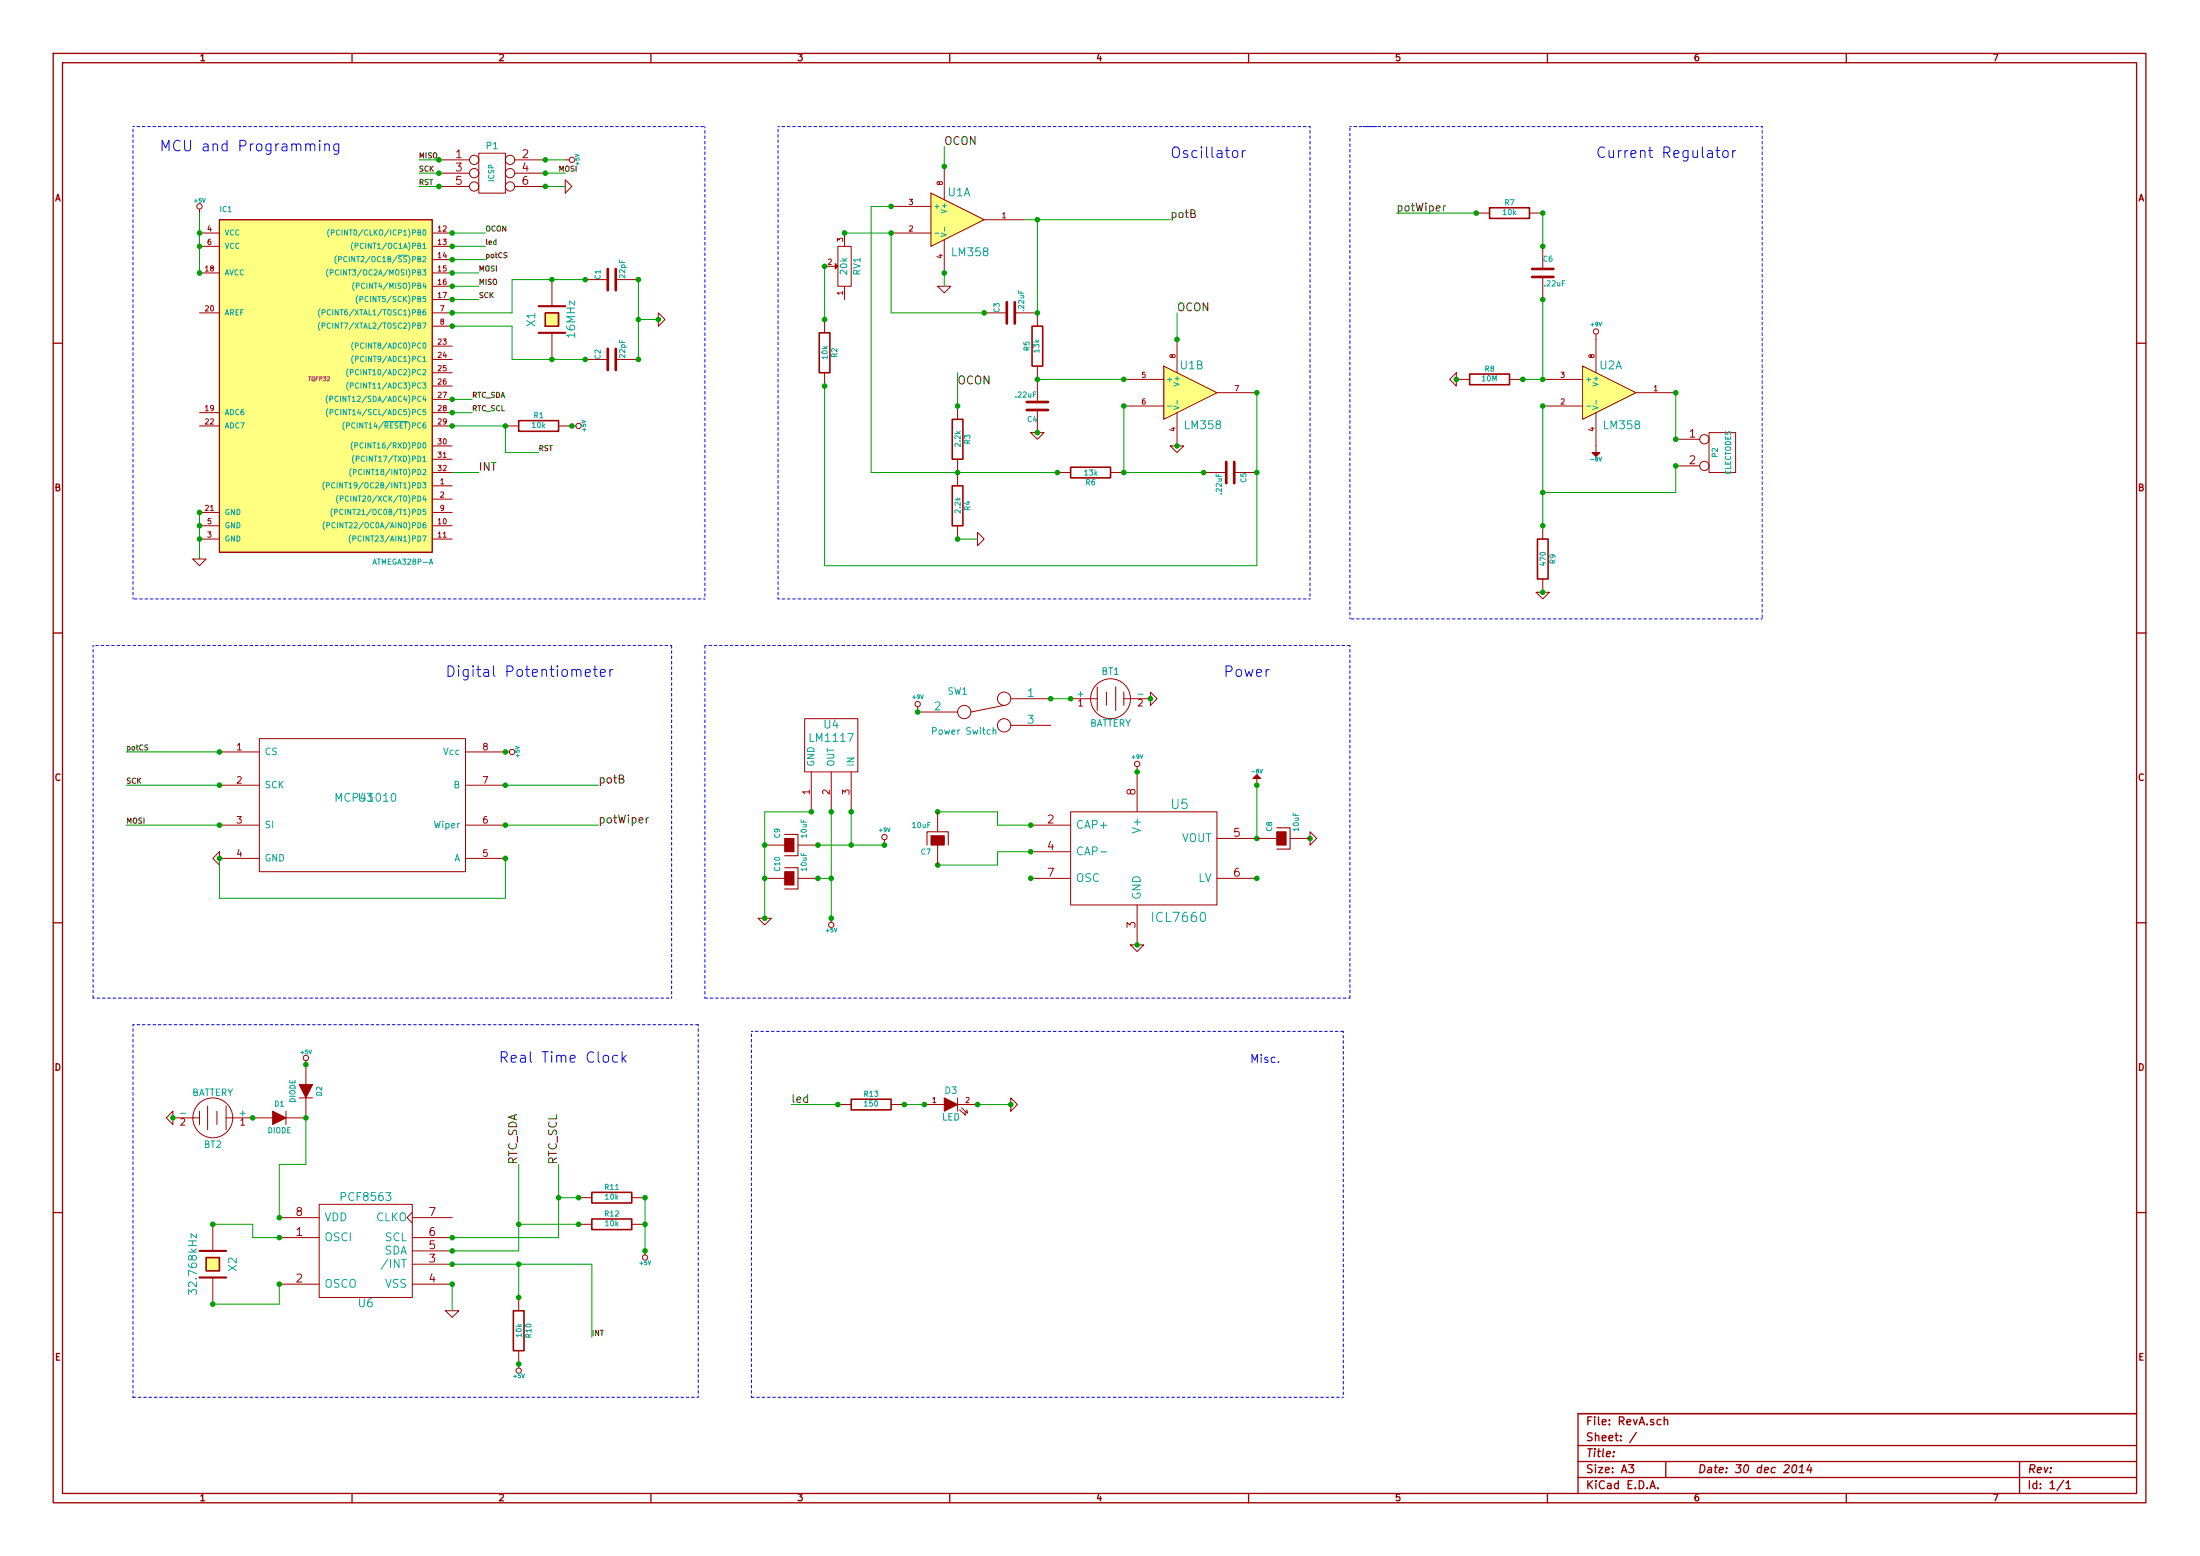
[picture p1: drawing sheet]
EESchema Schematic File Version 2
LIBS:power
LIBS:device
LIBS:transistors
LIBS:conn
LIBS:linear
LIBS:regul
LIBS:74xx
LIBS:cmos4000
LIBS:adc-dac
LIBS:memory
LIBS:xilinx
LIBS:special
LIBS:microcontrollers
LIBS:dsp
LIBS:microchip
LIBS:analog_switches
LIBS:motorola
LIBS:texas
LIBS:intel
LIBS:audio
LIBS:interface
LIBS:digital-audio
LIBS:philips
LIBS:display
LIBS:cypress
LIBS:siliconi
LIBS:opto
LIBS:atmel
LIBS:contrib
LIBS:valves
LIBS:Lucid-cache
EELAYER 27 0
EELAYER END
$Descr A3 16535 11693
encoding utf-8
Sheet 1 1
Title ""
Date "30 dec 2014"
Rev ""
Comp ""
Comment1 ""
Comment2 ""
Comment3 ""
Comment4 ""
$EndDescr
$Comp
L LM358 U1
U 1 1
P 7200 1650
F 0 "U1" H 7150 1850 60  0000 L CNN
F 1 "LM358" H 7150 1400 60  0000 L CNN
F 2 "" H 7200 1650 60  0000 C CNN
F 3 "" H 7200 1650 60  0000 C CNN
	1    7200 1650
	1    0    0    -1  
$EndComp
$Comp
L LM358 U1
U 2 1
P 8950 2950
F 0 "U1" H 8900 3150 60  0000 L CNN
F 1 "LM358" H 8900 2700 60  0000 L CNN
F 2 "" H 8950 2950 60  0000 C CNN
F 3 "" H 8950 2950 60  0000 C CNN
	2    8950 2950
	1    0    0    -1  
$EndComp
$Comp
L ATMEGA328P-A IC1
U 1 1
P 2400 2850
F 0 "IC1" H 1650 4100 40  0000 L BNN
F 1 "ATMEGA328P-A" H 2800 1450 40  0000 L BNN
F 2 "TQFP32" H 2400 2850 30  0000 C CIN
F 3 "" H 2400 2850 60  0000 C CNN
	1    2400 2850
	1    0    0    -1  
$EndComp
$Comp
L GND #PWR01
U 1 1
P 7100 2150
F 0 "#PWR01" H 7100 2150 30  0001 C CNN
F 1 "GND" H 7100 2080 30  0001 C CNN
F 2 "" H 7100 2150 60  0000 C CNN
F 3 "" H 7100 2150 60  0000 C CNN
	1    7100 2150
	1    0    0    -1  
$EndComp
$Comp
L C C3
U 1 1
P 7600 2350
F 0 "C3" H 7600 2450 40  0000 L CNN
F 1 ".22uF" H 7606 2265 40  0000 L CNN
F 2 "~" H 7638 2200 30  0000 C CNN
F 3 "~" H 7600 2350 60  0000 C CNN
	1    7600 2350
	0    -1   -1   0   
$EndComp
$Comp
L R R5
U 1 1
P 7800 2600
F 0 "R5" V 7880 2600 40  0000 C CNN
F 1 "13k" V 7807 2601 40  0000 C CNN
F 2 "~" V 7730 2600 30  0000 C CNN
F 3 "~" H 7800 2600 30  0000 C CNN
	1    7800 2600
	-1   0    0    1   
$EndComp
$Comp
L C C4
U 1 1
P 7800 3050
F 0 "C4" H 7800 3150 40  0000 L CNN
F 1 ".22uF" H 7806 2965 40  0000 L CNN
F 2 "~" H 7838 2900 30  0000 C CNN
F 3 "~" H 7800 3050 60  0000 C CNN
	1    7800 3050
	-1   0    0    1   
$EndComp
$Comp
L GND #PWR02
U 1 1
P 7800 3250
F 0 "#PWR02" H 7800 3250 30  0001 C CNN
F 1 "GND" H 7800 3180 30  0001 C CNN
F 2 "" H 7800 3250 60  0000 C CNN
F 3 "" H 7800 3250 60  0000 C CNN
	1    7800 3250
	1    0    0    -1  
$EndComp
$Comp
L GND #PWR03
U 1 1
P 8850 3350
F 0 "#PWR03" H 8850 3350 30  0001 C CNN
F 1 "GND" H 8850 3280 30  0001 C CNN
F 2 "" H 8850 3350 60  0000 C CNN
F 3 "" H 8850 3350 60  0000 C CNN
	1    8850 3350
	1    0    0    -1  
$EndComp
$Comp
L C C5
U 1 1
P 9250 3550
F 0 "C5" H 9250 3650 40  0000 L CNN
F 1 ".22uF" H 9256 3465 40  0000 L CNN
F 2 "~" H 9288 3400 30  0000 C CNN
F 3 "~" H 9250 3550 60  0000 C CNN
	1    9250 3550
	0    1    1    0   
$EndComp
$Comp
L R R6
U 1 1
P 8200 3550
F 0 "R6" V 8280 3550 40  0000 C CNN
F 1 "13k" V 8207 3551 40  0000 C CNN
F 2 "~" V 8130 3550 30  0000 C CNN
F 3 "~" H 8200 3550 30  0000 C CNN
	1    8200 3550
	0    1    1    0   
$EndComp
$Comp
L R R3
U 1 1
P 7200 3300
F 0 "R3" V 7280 3300 40  0000 C CNN
F 1 "2.2k" V 7207 3301 40  0000 C CNN
F 2 "~" V 7130 3300 30  0000 C CNN
F 3 "~" H 7200 3300 30  0000 C CNN
	1    7200 3300
	1    0    0    -1  
$EndComp
$Comp
L R R4
U 1 1
P 7200 3800
F 0 "R4" V 7280 3800 40  0000 C CNN
F 1 "2.2k" V 7207 3801 40  0000 C CNN
F 2 "~" V 7130 3800 30  0000 C CNN
F 3 "~" H 7200 3800 30  0000 C CNN
	1    7200 3800
	1    0    0    -1  
$EndComp
$Comp
L POT RV1
U 1 1
P 6350 2000
F 0 "RV1" H 6350 1900 50  0000 C CNN
F 1 "20k" H 6350 2000 50  0000 C CNN
F 2 "~" H 6350 2000 60  0000 C CNN
F 3 "~" H 6350 2000 60  0000 C CNN
	1    6350 2000
	0    -1   -1   0   
$EndComp
$Comp
L R R2
U 1 1
P 6200 2650
F 0 "R2" V 6280 2650 40  0000 C CNN
F 1 "10k" V 6207 2651 40  0000 C CNN
F 2 "~" V 6130 2650 30  0000 C CNN
F 3 "~" H 6200 2650 30  0000 C CNN
	1    6200 2650
	1    0    0    -1  
$EndComp
$Comp
L GND #PWR04
U 1 1
P 7350 4050
F 0 "#PWR04" H 7350 4050 30  0001 C CNN
F 1 "GND" H 7350 3980 30  0001 C CNN
F 2 "" H 7350 4050 60  0000 C CNN
F 3 "" H 7350 4050 60  0000 C CNN
	1    7350 4050
	0    -1   -1   0   
$EndComp
Text Label 7200 2900 0    60   ~ 0
OCON
$Comp
L CONN_3X2 P1
U 1 1
P 3700 1350
F 0 "P1" H 3700 1600 50  0000 C CNN
F 1 "ICSP" V 3700 1400 40  0000 C CNN
F 2 "" H 3700 1350 60  0000 C CNN
F 3 "" H 3700 1350 60  0000 C CNN
	1    3700 1350
	1    0    0    -1  
$EndComp
$Comp
L CRYSTAL X1
U 1 1
P 4150 2400
F 0 "X1" H 4150 2550 60  0000 C CNN
F 1 "16MHz" H 4150 2250 60  0000 C CNN
F 2 "~" H 4150 2400 60  0000 C CNN
F 3 "~" H 4150 2400 60  0000 C CNN
	1    4150 2400
	0    -1   -1   0   
$EndComp
$Comp
L C C1
U 1 1
P 4600 2100
F 0 "C1" H 4600 2200 40  0000 L CNN
F 1 "22pF" H 4606 2015 40  0000 L CNN
F 2 "~" H 4638 1950 30  0000 C CNN
F 3 "~" H 4600 2100 60  0000 C CNN
	1    4600 2100
	0    -1   -1   0   
$EndComp
$Comp
L C C2
U 1 1
P 4600 2700
F 0 "C2" H 4600 2800 40  0000 L CNN
F 1 "22pF" H 4606 2615 40  0000 L CNN
F 2 "~" H 4638 2550 30  0000 C CNN
F 3 "~" H 4600 2700 60  0000 C CNN
	1    4600 2700
	0    -1   -1   0   
$EndComp
$Comp
L GND #PWR05
U 1 1
P 4950 2400
F 0 "#PWR05" H 4950 2400 30  0001 C CNN
F 1 "GND" H 4950 2330 30  0001 C CNN
F 2 "" H 4950 2400 60  0000 C CNN
F 3 "" H 4950 2400 60  0000 C CNN
	1    4950 2400
	0    -1   -1   0   
$EndComp
$Comp
L ICL7660 U5
U 1 1
P 8600 6450
F 0 "U5" H 8800 6850 70  0000 L CNN
F 1 "ICL7660" H 8650 6000 70  0000 L CNN
F 2 "" H 8600 6450 60  0000 C CNN
F 3 "" H 8600 6450 60  0000 C CNN
	1    8600 6450
	1    0    0    -1  
$EndComp
$Comp
L GND #PWR06
U 1 1
P 8550 7100
F 0 "#PWR06" H 8550 7100 30  0001 C CNN
F 1 "GND" H 8550 7030 30  0001 C CNN
F 2 "" H 8550 7100 60  0000 C CNN
F 3 "" H 8550 7100 60  0000 C CNN
	1    8550 7100
	1    0    0    -1  
$EndComp
$Comp
L GND #PWR07
U 1 1
P 9850 6300
F 0 "#PWR07" H 9850 6300 30  0001 C CNN
F 1 "GND" H 9850 6230 30  0001 C CNN
F 2 "" H 9850 6300 60  0000 C CNN
F 3 "" H 9850 6300 60  0000 C CNN
	1    9850 6300
	0    -1   -1   0   
$EndComp
$Comp
L -8V #PWR26
U 1 1
P 9450 5900
F 0 "#PWR26" H 9450 6030 20  0001 C CNN
F 1 "-8V" H 9450 6000 30  0000 C CNN
F 2 "" H 9450 5900 60  0000 C CNN
F 3 "" H 9450 5900 60  0000 C CNN
	1    9450 5900
	1    0    0    -1  
$EndComp
$Comp
L +9V #PWR08
U 1 1
P 8550 5800
F 0 "#PWR08" H 8550 5770 20  0001 C CNN
F 1 "+9V" H 8550 5910 30  0000 C CNN
F 2 "" H 8550 5800 60  0000 C CNN
F 3 "" H 8550 5800 60  0000 C CNN
	1    8550 5800
	1    0    0    -1  
$EndComp
$Comp
L MCP41010 U3
U 1 1
P 2750 6050
F 0 "U3" H 2750 6100 60  0000 C CNN
F 1 "MCP41010" H 2750 6100 60  0000 C CNN
F 2 "" H 2750 6100 60  0000 C CNN
F 3 "" H 2750 6100 60  0000 C CNN
	1    2750 6050
	1    0    0    -1  
$EndComp
$Comp
L +5V #PWR09
U 1 1
P 3800 5650
F 0 "#PWR09" H 3800 5740 20  0001 C CNN
F 1 "+5V" H 3800 5740 30  0000 C CNN
F 2 "" H 3800 5650 60  0000 C CNN
F 3 "" H 3800 5650 60  0000 C CNN
	1    3800 5650
	0    1    1    0   
$EndComp
$Comp
L GND #PWR010
U 1 1
P 1650 6450
F 0 "#PWR010" H 1650 6450 30  0001 C CNN
F 1 "GND" H 1650 6380 30  0001 C CNN
F 2 "" H 1650 6450 60  0000 C CNN
F 3 "" H 1650 6450 60  0000 C CNN
	1    1650 6450
	0    1    1    0   
$EndComp
$Comp
L R R7
U 1 1
P 11350 1600
F 0 "R7" V 11430 1600 40  0000 C CNN
F 1 "10k" V 11357 1601 40  0000 C CNN
F 2 "~" V 11280 1600 30  0000 C CNN
F 3 "~" H 11350 1600 30  0000 C CNN
	1    11350 1600
	0    -1   -1   0   
$EndComp
$Comp
L C C6
U 1 1
P 11600 2050
F 0 "C6" H 11600 2150 40  0000 L CNN
F 1 ".22uF" H 11606 1965 40  0000 L CNN
F 2 "~" H 11638 1900 30  0000 C CNN
F 3 "~" H 11600 2050 60  0000 C CNN
	1    11600 2050
	1    0    0    -1  
$EndComp
$Comp
L LM358 U2
U 1 1
P 12100 2950
F 0 "U2" H 12050 3150 60  0000 L CNN
F 1 "LM358" H 12050 2700 60  0000 L CNN
F 2 "" H 12100 2950 60  0000 C CNN
F 3 "" H 12100 2950 60  0000 C CNN
	1    12100 2950
	1    0    0    -1  
$EndComp
$Comp
L R R8
U 1 1
P 11200 2850
F 0 "R8" V 11280 2850 40  0000 C CNN
F 1 "10M" V 11207 2851 40  0000 C CNN
F 2 "~" V 11130 2850 30  0000 C CNN
F 3 "~" H 11200 2850 30  0000 C CNN
	1    11200 2850
	0    -1   -1   0   
$EndComp
$Comp
L GND #PWR011
U 1 1
P 10950 2850
F 0 "#PWR011" H 10950 2850 30  0001 C CNN
F 1 "GND" H 10950 2780 30  0001 C CNN
F 2 "" H 10950 2850 60  0000 C CNN
F 3 "" H 10950 2850 60  0000 C CNN
	1    10950 2850
	0    1    1    0   
$EndComp
$Comp
L +9V #PWR012
U 1 1
P 12000 2550
F 0 "#PWR012" H 12000 2520 20  0001 C CNN
F 1 "+9V" H 12000 2660 30  0000 C CNN
F 2 "" H 12000 2550 60  0000 C CNN
F 3 "" H 12000 2550 60  0000 C CNN
	1    12000 2550
	1    0    0    -1  
$EndComp
$Comp
L -8V #PWR31
U 1 1
P 12000 3350
F 0 "#PWR31" H 12000 3480 20  0001 C CNN
F 1 "-8V" H 12000 3450 30  0000 C CNN
F 2 "" H 12000 3350 60  0000 C CNN
F 3 "" H 12000 3350 60  0000 C CNN
	1    12000 3350
	-1   0    0    1   
$EndComp
$Comp
L CONN_2 P2
U 1 1
P 12950 3400
F 0 "P2" V 12900 3400 40  0000 C CNN
F 1 "ELECTODES" V 13000 3400 40  0000 C CNN
F 2 "" H 12950 3400 60  0000 C CNN
F 3 "" H 12950 3400 60  0000 C CNN
	1    12950 3400
	1    0    0    -1  
$EndComp
$Comp
L R R9
U 1 1
P 11600 4200
F 0 "R9" V 11680 4200 40  0000 C CNN
F 1 "470" V 11607 4201 40  0000 C CNN
F 2 "~" V 11530 4200 30  0000 C CNN
F 3 "~" H 11600 4200 30  0000 C CNN
	1    11600 4200
	1    0    0    -1  
$EndComp
$Comp
L GND #PWR013
U 1 1
P 11600 4450
F 0 "#PWR013" H 11600 4450 30  0001 C CNN
F 1 "GND" H 11600 4380 30  0001 C CNN
F 2 "" H 11600 4450 60  0000 C CNN
F 3 "" H 11600 4450 60  0000 C CNN
	1    11600 4450
	1    0    0    -1  
$EndComp
$Comp
L LM1117 U4
U 1 1
P 6250 5550
F 0 "U4" H 6250 5650 60  0000 C CNN
F 1 "LM1117" H 6250 5550 60  0000 C CNN
F 2 "" H 6250 5450 60  0000 C CNN
F 3 "" H 6250 5450 60  0000 C CNN
	1    6250 5550
	1    0    0    -1  
$EndComp
$Comp
L +5V #PWR014
U 1 1
P 6250 6900
F 0 "#PWR014" H 6250 6990 20  0001 C CNN
F 1 "+5V" H 6250 6990 30  0000 C CNN
F 2 "" H 6250 6900 60  0000 C CNN
F 3 "" H 6250 6900 60  0000 C CNN
	1    6250 6900
	-1   0    0    1   
$EndComp
$Comp
L +5V #PWR015
U 1 1
P 1500 1600
F 0 "#PWR015" H 1500 1690 20  0001 C CNN
F 1 "+5V" H 1500 1690 30  0000 C CNN
F 2 "" H 1500 1600 60  0000 C CNN
F 3 "" H 1500 1600 60  0000 C CNN
	1    1500 1600
	1    0    0    -1  
$EndComp
$Comp
L GND #PWR016
U 1 1
P 1500 4200
F 0 "#PWR016" H 1500 4200 30  0001 C CNN
F 1 "GND" H 1500 4130 30  0001 C CNN
F 2 "" H 1500 4200 60  0000 C CNN
F 3 "" H 1500 4200 60  0000 C CNN
	1    1500 4200
	1    0    0    -1  
$EndComp
$Comp
L +9V #PWR017
U 1 1
P 6650 6350
F 0 "#PWR017" H 6650 6320 20  0001 C CNN
F 1 "+9V" H 6650 6460 30  0000 C CNN
F 2 "" H 6650 6350 60  0000 C CNN
F 3 "" H 6650 6350 60  0000 C CNN
	1    6650 6350
	1    0    0    -1  
$EndComp
$Comp
L BATTERY BT1
U 1 1
P 8350 5250
F 0 "BT1" H 8350 5450 50  0000 C CNN
F 1 "BATTERY" H 8350 5060 50  0000 C CNN
F 2 "~" H 8350 5250 60  0000 C CNN
F 3 "~" H 8350 5250 60  0000 C CNN
	1    8350 5250
	1    0    0    -1  
$EndComp
$Comp
L GND #PWR018
U 1 1
P 8650 5250
F 0 "#PWR018" H 8650 5250 30  0001 C CNN
F 1 "GND" H 8650 5180 30  0001 C CNN
F 2 "" H 8650 5250 60  0000 C CNN
F 3 "" H 8650 5250 60  0000 C CNN
	1    8650 5250
	0    -1   -1   0   
$EndComp
$Comp
L R R1
U 1 1
P 4050 3200
F 0 "R1" V 4130 3200 40  0000 C CNN
F 1 "10k" V 4057 3201 40  0000 C CNN
F 2 "~" V 3980 3200 30  0000 C CNN
F 3 "~" H 4050 3200 30  0000 C CNN
	1    4050 3200
	0    -1   -1   0   
$EndComp
$Comp
L +5V #PWR019
U 1 1
P 4300 3200
F 0 "#PWR019" H 4300 3290 20  0001 C CNN
F 1 "+5V" H 4300 3290 30  0000 C CNN
F 2 "" H 4300 3200 60  0000 C CNN
F 3 "" H 4300 3200 60  0000 C CNN
	1    4300 3200
	0    1    1    0   
$EndComp
$Comp
L PCF8563 U6
U 1 1
P 2750 9400
F 0 "U6" H 2750 9001 60  0000 C CNN
F 1 "PCF8563" H 2750 9800 60  0000 C CNN
F 2 "" H 2750 9400 60  0000 C CNN
F 3 "" H 2750 9400 60  0000 C CNN
	1    2750 9400
	1    0    0    -1  
$EndComp
$Comp
L DIODE D1
U 1 1
P 2100 8400
F 0 "D1" H 2100 8500 40  0000 C CNN
F 1 "DIODE" H 2100 8300 40  0000 C CNN
F 2 "~" H 2100 8400 60  0000 C CNN
F 3 "~" H 2100 8400 60  0000 C CNN
	1    2100 8400
	1    0    0    -1  
$EndComp
$Comp
L DIODE D2
U 1 1
P 2300 8200
F 0 "D2" H 2300 8300 40  0000 C CNN
F 1 "DIODE" H 2300 8100 40  0000 C CNN
F 2 "~" H 2300 8200 60  0000 C CNN
F 3 "~" H 2300 8200 60  0000 C CNN
	1    2300 8200
	0    1    1    0   
$EndComp
$Comp
L BATTERY BT2
U 1 1
P 1600 8400
F 0 "BT2" H 1600 8600 50  0000 C CNN
F 1 "BATTERY" H 1600 8210 50  0000 C CNN
F 2 "~" H 1600 8400 60  0000 C CNN
F 3 "~" H 1600 8400 60  0000 C CNN
	1    1600 8400
	-1   0    0    1   
$EndComp
$Comp
L GND #PWR020
U 1 1
P 1300 8400
F 0 "#PWR020" H 1300 8400 30  0001 C CNN
F 1 "GND" H 1300 8330 30  0001 C CNN
F 2 "" H 1300 8400 60  0000 C CNN
F 3 "" H 1300 8400 60  0000 C CNN
	1    1300 8400
	0    1    1    0   
$EndComp
$Comp
L +5V #PWR021
U 1 1
P 2300 8000
F 0 "#PWR021" H 2300 8090 20  0001 C CNN
F 1 "+5V" H 2300 8090 30  0000 C CNN
F 2 "" H 2300 8000 60  0000 C CNN
F 3 "" H 2300 8000 60  0000 C CNN
	1    2300 8000
	1    0    0    -1  
$EndComp
$Comp
L GND #PWR022
U 1 1
P 3400 9850
F 0 "#PWR022" H 3400 9850 30  0001 C CNN
F 1 "GND" H 3400 9780 30  0001 C CNN
F 2 "" H 3400 9850 60  0000 C CNN
F 3 "" H 3400 9850 60  0000 C CNN
	1    3400 9850
	1    0    0    -1  
$EndComp
$Comp
L CRYSTAL X2
U 1 1
P 1600 9500
F 0 "X2" H 1600 9650 60  0000 C CNN
F 1 "32.768kHz" H 1600 9350 60  0000 C CNN
F 2 "~" H 1600 9500 60  0000 C CNN
F 3 "~" H 1600 9500 60  0000 C CNN
	1    1600 9500
	0    1    1    0   
$EndComp
$Comp
L R R11
U 1 1
P 4600 9000
F 0 "R11" V 4680 9000 40  0000 C CNN
F 1 "10k" V 4607 9001 40  0000 C CNN
F 2 "~" V 4530 9000 30  0000 C CNN
F 3 "~" H 4600 9000 30  0000 C CNN
	1    4600 9000
	0    -1   -1   0   
$EndComp
$Comp
L R R12
U 1 1
P 4600 9200
F 0 "R12" V 4680 9200 40  0000 C CNN
F 1 "10k" V 4607 9201 40  0000 C CNN
F 2 "~" V 4530 9200 30  0000 C CNN
F 3 "~" H 4600 9200 30  0000 C CNN
	1    4600 9200
	0    -1   -1   0   
$EndComp
$Comp
L +5V #PWR023
U 1 1
P 4850 9400
F 0 "#PWR023" H 4850 9490 20  0001 C CNN
F 1 "+5V" H 4850 9490 30  0000 C CNN
F 2 "" H 4850 9400 60  0000 C CNN
F 3 "" H 4850 9400 60  0000 C CNN
	1    4850 9400
	-1   0    0    1   
$EndComp
Text Label 3900 8750 1    60   ~ 0
RTC_SDA
Text Label 4200 8750 1    60   ~ 0
RTC_SCL
Text Label 3550 3000 0    39   ~ 0
RTC_SDA
Text Label 3550 3100 0    39   ~ 0
RTC_SCL
Text Label 3650 1950 0    39   ~ 0
potCS
$Comp
L R R10
U 1 1
P 3900 10000
F 0 "R10" V 3980 10000 40  0000 C CNN
F 1 "10k" V 3907 10001 40  0000 C CNN
F 2 "~" V 3830 10000 30  0000 C CNN
F 3 "~" H 3900 10000 30  0000 C CNN
	1    3900 10000
	1    0    0    -1  
$EndComp
$Comp
L +5V #PWR024
U 1 1
P 3900 10250
F 0 "#PWR024" H 3900 10340 20  0001 C CNN
F 1 "+5V" H 3900 10340 30  0000 C CNN
F 2 "" H 3900 10250 60  0000 C CNN
F 3 "" H 3900 10250 60  0000 C CNN
	1    3900 10250
	-1   0    0    1   
$EndComp
Text Label 4450 10050 0    39   ~ 0
INT
Wire Wire Line
	3400 1750 3650 1750
Wire Wire Line
	7100 1250 7100 1100
Wire Wire Line
	8850 2550 8850 2350
Wire Wire Line
	7100 2050 7100 2150
Wire Wire Line
	7700 1650 8800 1650
Wire Wire Line
	6700 1750 6700 2350
Wire Wire Line
	6700 2350 7400 2350
Wire Wire Line
	7800 2350 7800 1650
Connection ~ 7800 1650
Wire Wire Line
	7800 2850 8450 2850
Wire Wire Line
	9450 2950 9450 4250
Wire Wire Line
	9050 3550 8450 3550
Wire Wire Line
	8450 3550 8450 3050
Wire Wire Line
	6550 3550 7950 3550
Wire Wire Line
	6700 1550 6550 1550
Wire Wire Line
	6550 1550 6550 3550
Connection ~ 7200 3550
Wire Wire Line
	6700 1750 6350 1750
Wire Wire Line
	6200 2000 6200 2400
Wire Wire Line
	9450 4250 6200 4250
Wire Wire Line
	6200 4250 6200 2900
Connection ~ 9450 3550
Wire Wire Line
	7200 4050 7350 4050
Wire Wire Line
	7200 3050 7200 2800
Wire Wire Line
	3850 2100 4400 2100
Wire Wire Line
	3850 2100 3850 2350
Wire Wire Line
	3850 2350 3400 2350
Wire Wire Line
	3850 2700 4400 2700
Wire Wire Line
	3850 2700 3850 2450
Wire Wire Line
	3850 2450 3400 2450
Connection ~ 4150 2100
Connection ~ 4150 2700
Wire Wire Line
	4800 2100 4800 2700
Wire Wire Line
	4800 2400 4950 2400
Connection ~ 4800 2400
Wire Wire Line
	7050 6100 7500 6100
Wire Wire Line
	7500 6100 7500 6200
Wire Wire Line
	7500 6200 7750 6200
Wire Wire Line
	7050 6500 7500 6500
Wire Wire Line
	7500 6500 7500 6400
Wire Wire Line
	7500 6400 7750 6400
Wire Wire Line
	9450 6300 9450 5900
Wire Wire Line
	1650 5650 950  5650
Wire Wire Line
	1650 5900 950  5900
Wire Wire Line
	1650 6200 950  6200
Wire Wire Line
	3800 6450 3800 6750
Wire Wire Line
	3800 6750 1650 6750
Wire Wire Line
	1650 6750 1650 6450
Wire Wire Line
	3800 5900 4500 5900
Wire Wire Line
	3800 6200 4500 6200
Wire Wire Line
	10500 1600 11100 1600
Wire Wire Line
	11600 1600 11600 1850
Wire Wire Line
	11600 2850 11600 2250
Wire Wire Line
	11600 2850 11450 2850
Wire Wire Line
	12600 2950 12600 3300
Wire Wire Line
	12600 3500 12600 3700
Wire Wire Line
	12600 3700 11600 3700
Wire Wire Line
	11600 3050 11600 3950
Connection ~ 11600 3700
Wire Wire Line
	6250 6100 6250 6900
Wire Wire Line
	1500 1600 1500 2050
Wire Wire Line
	1500 3850 1500 4200
Connection ~ 1500 1850
Connection ~ 1500 1750
Connection ~ 1500 2050
Connection ~ 3400 2350
Connection ~ 3400 2450
Connection ~ 4400 2100
Connection ~ 4400 2700
Connection ~ 4800 2100
Connection ~ 4800 2700
Wire Wire Line
	3400 3200 3800 3200
Wire Wire Line
	2300 8400 2300 8750
Wire Wire Line
	2300 8750 2100 8750
Wire Wire Line
	2100 8750 2100 9150
Wire Wire Line
	3400 9650 3400 9850
Connection ~ 2100 9300
Connection ~ 1600 9200
Connection ~ 1600 9800
Connection ~ 2100 9650
Wire Wire Line
	1600 9800 2100 9800
Wire Wire Line
	2100 9800 2100 9650
Wire Wire Line
	1600 9200 1900 9200
Wire Wire Line
	1900 9200 1900 9300
Wire Wire Line
	1900 9300 2100 9300
Wire Wire Line
	4200 9300 3400 9300
Wire Wire Line
	4200 8750 4200 9300
Wire Wire Line
	3900 9400 3400 9400
Wire Wire Line
	3900 8750 3900 9400
Wire Wire Line
	4350 9000 4200 9000
Connection ~ 4200 9000
Wire Wire Line
	4350 9200 3900 9200
Connection ~ 3900 9200
Wire Wire Line
	4850 9000 4850 9400
Connection ~ 4850 9200
Connection ~ 4850 9000
Connection ~ 4350 9000
Connection ~ 4350 9200
Connection ~ 3400 9300
Connection ~ 3400 9400
Connection ~ 2100 9150
Connection ~ 2300 8400
Connection ~ 1900 8400
Connection ~ 1300 8400
Connection ~ 2300 8000
Wire Wire Line
	3400 3100 3550 3100
Wire Wire Line
	3400 3000 3550 3000
Wire Wire Line
	3400 1950 3650 1950
Wire Wire Line
	3400 2250 3600 2250
Wire Wire Line
	3400 9500 4450 9500
Wire Wire Line
	3900 9500 3900 9750
Wire Wire Line
	4450 9500 4450 10050
Connection ~ 3900 9500
Wire Wire Line
	4100 1200 4250 1200
Wire Wire Line
	4100 1300 4250 1300
Wire Wire Line
	4100 1400 4250 1400
Wire Wire Line
	3300 1200 3150 1200
Wire Wire Line
	3300 1300 3150 1300
Wire Wire Line
	3300 1400 3150 1400
Text Label 3150 1200 0    39   ~ 0
MISO
Text Label 3150 1300 0    39   ~ 0
SCK
Text Label 3150 1400 0    39   ~ 0
RST
$Comp
L +5V #PWR025
U 1 1
P 4250 1200
F 0 "#PWR025" H 4250 1290 20  0001 C CNN
F 1 "+5V" H 4250 1290 30  0000 C CNN
F 2 "" H 4250 1200 60  0000 C CNN
F 3 "" H 4250 1200 60  0000 C CNN
	1    4250 1200
	0    1    1    0   
$EndComp
Text Label 4200 1300 0    39   ~ 0
MOSI
$Comp
L GND #PWR026
U 1 1
P 4250 1400
F 0 "#PWR026" H 4250 1400 30  0001 C CNN
F 1 "GND" H 4250 1330 30  0001 C CNN
F 2 "" H 4250 1400 60  0000 C CNN
F 3 "" H 4250 1400 60  0000 C CNN
	1    4250 1400
	0    -1   -1   0   
$EndComp
Wire Wire Line
	3800 3200 3800 3400
Wire Wire Line
	3800 3400 4050 3400
Text Label 4050 3400 0    39   ~ 0
RST
Wire Wire Line
	3400 2150 3600 2150
Wire Wire Line
	3400 2050 3600 2050
Text Label 3600 2050 0    39   ~ 0
MOSI
Text Label 3600 2150 0    39   ~ 0
MISO
Text Label 3600 2250 0    39   ~ 0
SCK
Text Label 3650 1750 0    39   ~ 0
OCON
Text Label 950  6200 0    39   ~ 0
MOSI
Text Label 950  5900 0    39   ~ 0
SCK
Text Label 950  5650 0    39   ~ 0
potCS
Text Label 4500 5900 0    60   ~ 0
potB
Text Label 4500 6200 0    60   ~ 0
potWiper
Wire Notes Line
	5300 7500 5300 4850
Wire Notes Line
	5300 4850 10150 4850
Wire Notes Line
	10150 4850 10150 7500
Wire Notes Line
	10150 7500 5300 7500
Wire Notes Line
	5850 950  9850 950 
Wire Notes Line
	9850 950  9850 4500
Wire Notes Line
	9850 4500 5850 4500
Wire Notes Line
	5850 4500 5850 950 
Wire Notes Line
	10250 950  13250 950 
Wire Notes Line
	13250 950  13250 4650
Wire Notes Line
	13250 4650 10150 4650
Wire Notes Line
	10150 4650 10150 950 
Wire Notes Line
	10150 950  10350 950 
Wire Notes Line
	5300 4500 1000 4500
Wire Notes Line
	1000 4500 1000 950 
Wire Notes Line
	1000 950  5300 950 
Wire Notes Line
	5300 950  5300 4500
Wire Notes Line
	5050 7500 5050 4850
Wire Notes Line
	5050 4850 700  4850
Wire Notes Line
	700  4850 700  7500
Wire Notes Line
	700  7500 5050 7500
Wire Notes Line
	1000 7700 5250 7700
Wire Notes Line
	5250 7700 5250 10500
Wire Notes Line
	5250 10500 1000 10500
Wire Notes Line
	1000 10500 1000 7700
Text Notes 1200 1150 0    79   ~ 0
MCU and Programming\n
Text Notes 8800 1200 0    79   ~ 0
Oscillator\n
Text Notes 12000 1200 0    79   ~ 0
Current Regulator\n
Text Notes 9200 5100 0    79   ~ 0
Power\n
Text Notes 3350 5100 0    79   ~ 0
Digital Potentiometer\n
Text Notes 3750 8000 0    79   ~ 0
Real Time Clock
Connection ~ 7800 2350
Connection ~ 7400 2350
Connection ~ 7100 2050
Connection ~ 6700 1750
Connection ~ 6700 1550
Connection ~ 6350 1750
Connection ~ 6200 2000
Connection ~ 6200 2400
Connection ~ 6200 2900
Connection ~ 7200 3050
Connection ~ 7800 2850
Connection ~ 8450 2850
Connection ~ 8450 3050
Connection ~ 8850 2550
Connection ~ 9450 2950
Connection ~ 9050 3550
Connection ~ 8450 3550
Connection ~ 7950 3550
Connection ~ 11600 1600
Connection ~ 11100 1600
Connection ~ 11600 1850
Connection ~ 11600 2250
Connection ~ 11600 2850
Connection ~ 11450 2850
Connection ~ 12600 2950
Connection ~ 12600 3300
Connection ~ 11600 3050
Connection ~ 12600 3500
Connection ~ 11600 3950
Connection ~ 11600 4450
Connection ~ 10950 2850
Connection ~ 7100 1250
Connection ~ 7200 4050
Connection ~ 9850 6300
Connection ~ 9450 6300
Connection ~ 9450 5900
Connection ~ 9450 6600
Connection ~ 8550 7100
Connection ~ 7750 6600
Connection ~ 7750 6400
Connection ~ 7750 6200
Connection ~ 8550 5800
Connection ~ 7050 6100
Connection ~ 7050 6500
Connection ~ 8650 5250
Connection ~ 6400 6100
Connection ~ 6100 6100
Connection ~ 6250 6100
Connection ~ 6250 6900
Connection ~ 3800 5650
Connection ~ 3800 5900
Connection ~ 3800 6200
Connection ~ 3800 6450
Connection ~ 1650 6450
Connection ~ 1650 5650
Connection ~ 1650 5900
Connection ~ 1650 6200
Connection ~ 3900 9750
Connection ~ 3400 9650
Connection ~ 3400 9500
Connection ~ 4850 9400
Connection ~ 3900 10250
Connection ~ 3400 1750
Connection ~ 3400 1950
Connection ~ 3400 2050
Connection ~ 3400 2150
Connection ~ 3400 2250
Connection ~ 3400 3000
Connection ~ 3400 3100
Connection ~ 3400 3200
Connection ~ 3800 3200
Connection ~ 4300 3200
Connection ~ 1500 3850
Connection ~ 1500 3950
Connection ~ 1500 4050
Connection ~ 4100 1200
Connection ~ 4100 1300
Connection ~ 4100 1400
Connection ~ 3300 1400
Connection ~ 3300 1300
Connection ~ 3300 1200
Connection ~ 7800 3250
Connection ~ 8850 3350
Connection ~ 4950 2400
Text Label 8850 2350 0    59   ~ 0
OCON
Text Label 8800 1650 0    59   ~ 0
potB
Text Label 7100 1100 0    59   ~ 0
OCON
Text Label 10500 1600 0    59   ~ 0
potWiper
Connection ~ -800 -400
Wire Wire Line
	3400 3550 3600 3550
Text Label 3600 3550 0    59   ~ 0
INT
$Comp
L CP C7
U 1 1
P 7050 6300
F 0 "C7" H 7100 6400 40  0000 L CNN
F 1 "10uF" H 7100 6200 40  0000 L CNN
F 2 "~" H 7150 6150 30  0000 C CNN
F 3 "~" H 7050 6300 300 0000 C CNN
	1    7050 6300
	-1   0    0    1   
$EndComp
$Comp
L CP C8
U 1 1
P 9650 6300
F 0 "C8" H 9700 6400 40  0000 L CNN
F 1 "10uF" H 9700 6200 40  0000 L CNN
F 2 "~" H 9750 6150 30  0000 C CNN
F 3 "~" H 9650 6300 300 0000 C CNN
	1    9650 6300
	0    -1   -1   0   
$EndComp
$Comp
L R R13
U 1 1
P 6550 8300
F 0 "R13" V 6630 8300 40  0000 C CNN
F 1 "150" V 6557 8301 40  0000 C CNN
F 2 "~" V 6480 8300 30  0000 C CNN
F 3 "~" H 6550 8300 30  0000 C CNN
	1    6550 8300
	0    -1   -1   0   
$EndComp
$Comp
L LED D3
U 1 1
P 7150 8300
F 0 "D3" H 7150 8400 50  0000 C CNN
F 1 "LED" H 7150 8200 50  0000 C CNN
F 2 "~" H 7150 8300 60  0000 C CNN
F 3 "~" H 7150 8300 60  0000 C CNN
	1    7150 8300
	1    0    0    -1  
$EndComp
Wire Wire Line
	7350 8300 7600 8300
$Comp
L GND #PWR027
U 1 1
P 7600 8300
F 0 "#PWR027" H 7600 8300 30  0001 C CNN
F 1 "GND" H 7600 8230 30  0001 C CNN
F 2 "" H 7600 8300 60  0000 C CNN
F 3 "" H 7600 8300 60  0000 C CNN
	1    7600 8300
	0    -1   -1   0   
$EndComp
Wire Wire Line
	6800 8300 6950 8300
Wire Wire Line
	6300 8300 5950 8300
Text Label 5950 8300 0    60   ~ 0
led
Connection ~ 7350 8300
Connection ~ 6950 8300
Connection ~ 6800 8300
Connection ~ 6300 8300
Wire Notes Line
	5650 7750 10100 7750
Wire Notes Line
	10100 7750 10100 10500
Wire Notes Line
	10100 10500 5650 10500
Wire Notes Line
	5650 10500 5650 7750
Text Notes 9400 8000 0    60   ~ 0
Misc.
Connection ~ 7600 8300
Wire Wire Line
	3400 1850 3650 1850
Text Label 3650 1850 0    39   ~ 0
led
Connection ~ 3400 1850
$Comp
L CP C9
U 1 1
P 5950 6350
F 0 "C9" H 6000 6450 40  0000 L CNN
F 1 "10uF" H 6000 6250 40  0000 L CNN
F 2 "~" H 6050 6200 30  0000 C CNN
F 3 "~" H 5950 6350 300 0000 C CNN
	1    5950 6350
	0    -1   -1   0   
$EndComp
$Comp
L CP C10
U 1 1
P 5950 6600
F 0 "C10" H 6000 6700 40  0000 L CNN
F 1 "10uF" H 6000 6500 40  0000 L CNN
F 2 "~" H 6050 6450 30  0000 C CNN
F 3 "~" H 5950 6600 300 0000 C CNN
	1    5950 6600
	0    -1   -1   0   
$EndComp
Wire Wire Line
	6650 6350 6150 6350
Wire Wire Line
	6150 6600 6250 6600
Connection ~ 6250 6600
Wire Wire Line
	6100 6100 5750 6100
Wire Wire Line
	5750 6100 5750 6900
$Comp
L GND #PWR028
U 1 1
P 5750 6900
F 0 "#PWR028" H 5750 6900 30  0001 C CNN
F 1 "GND" H 5750 6830 30  0001 C CNN
F 2 "" H 5750 6900 60  0000 C CNN
F 3 "" H 5750 6900 60  0000 C CNN
	1    5750 6900
	1    0    0    -1  
$EndComp
Wire Wire Line
	6400 6350 6400 6100
Connection ~ 6400 6350
Connection ~ 6150 6350
Connection ~ 6150 6600
Connection ~ 5750 6600
Connection ~ 5750 6350
Connection ~ 5750 6900
Connection ~ 6650 6350
$Comp
L SWITCH_INV SW1
U 1 1
P 7400 5350
F 0 "SW1" H 7200 5500 50  0000 C CNN
F 1 "Power Switch" H 7250 5200 50  0000 C CNN
F 2 "~" H 7400 5350 60  0000 C CNN
F 3 "~" H 7400 5350 60  0000 C CNN
	1    7400 5350
	1    0    0    -1  
$EndComp
Wire Wire Line
	8050 5250 7900 5250
$Comp
L +9V #PWR029
U 1 1
P 6900 5350
F 0 "#PWR029" H 6900 5320 20  0001 C CNN
F 1 "+9V" H 6900 5460 30  0000 C CNN
F 2 "" H 6900 5350 60  0000 C CNN
F 3 "" H 6900 5350 60  0000 C CNN
	1    6900 5350
	1    0    0    -1  
$EndComp
Connection ~ 6900 5350
Connection ~ 7900 5250
Connection ~ 8050 5250
$EndSCHEMATC
